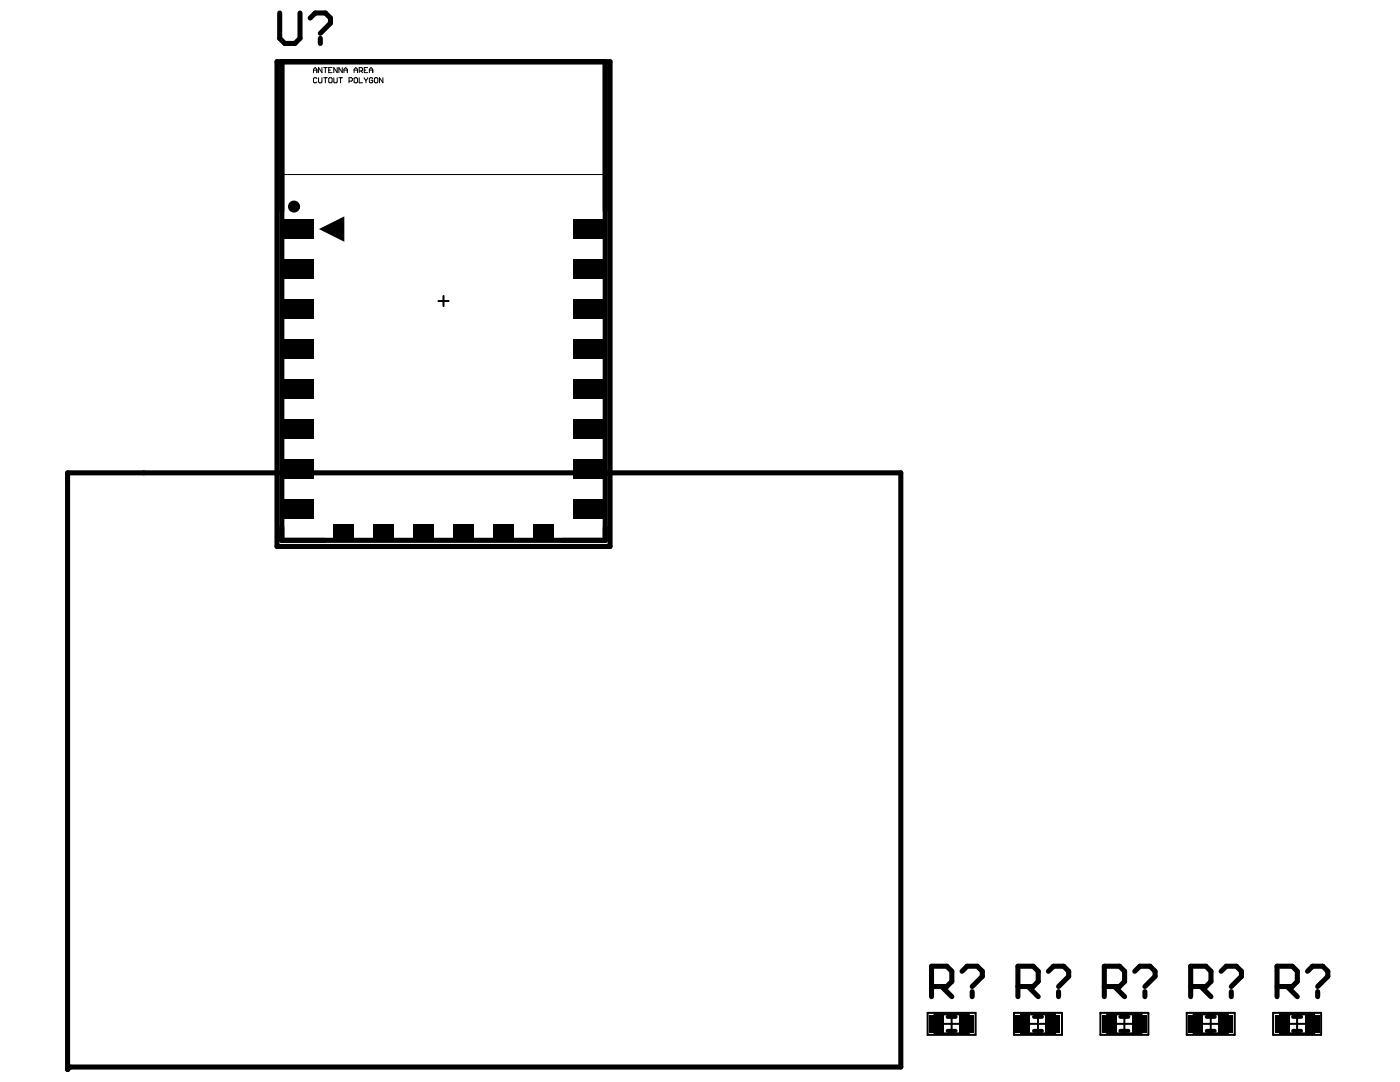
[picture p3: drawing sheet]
<svg xmlns="http://www.w3.org/2000/svg" width="279mm" height="216mm" viewBox="0 0 279 216" stroke-linecap="round" stroke-linejoin="round" font-family="sans-serif">
<g fill="none" stroke="#000" stroke-width=".4">
<path d="M88.5 59.1v2M87.5 60.1h2M188 204.3h3.8M193.3 202.4h-6.8v3.8h6.8M194.7 202.1h-9.6v4.4h9.6M205.3 204.3h3.7M210.5 202.4h-6.7v3.8h6.7M211.9 202.1h-9.5v4.4h9.5M219.6 202.1h9.6v4.4h-9.6M221 202.4h6.8v3.8h-6.8M222.5 204.3h3.8M239.7 204.3h3.8"/>
<path d="M245 202.4h-6.8v3.8h6.8M246.4 202.1h-9.6v4.4h9.6M257 204.3h3.8M262.3 202.4h-6.8v3.8h6.8M263.7 202.1h-9.6v4.4h9.6"/>
</g>
<g fill="none" stroke="#000" stroke-width="1">
<path d="M55.3 12.3h66.4v96.7h-66.4zM56.2 12.3v95.5h64.6v-95.5M13.5 94.3h166.3v118.6h-165.8l-.5 .5zM203.1 196.9h3.1l1-1.1v-2l-1-1h-3.1v6.1M205.2 196.9l2 2M209.2 193.8l1-1h2.1l1 1v1l-2 2.1M211.3 197.9v1M220.4 196.9h3l1-1.1v-2l-1-1h-3v6.1M222.4 196.9l2 2M226.5 193.8l1-1h2l1 1v1l-2 2.1M228.5 197.9v1M237.6 196.9h3.1l1-1.1v-2l-1-1h-3.1v6.1"/>
<path d="M239.6 196.9l2.1 2M243.7 193.8l1-1h2l1.1 1v1l-2.1 2.1M245.7 197.9v1M254.9 196.9h3l1-1.1v-2l-1-1h-3v6.1M256.9 196.9l2 2M260.9 193.8l1.1-1h2l1 1v1l-2 2.1M263 197.9v1"/>
</g>
<g fill="none" stroke="#000" stroke-width=".2">
<path d="M56.1 12.3h64.9v22.5h-64.9zM62.6 14.5v-.7l.3-.3 .3 .3v.7M62.6 14h.6M63.2 15.7l-.1-.2h-.4l-.1 .2v.7l.1 .1h.4l.1-.1M63.6 15.5v.9l.1 .1h.4l.2-.1v-.9M64.3 13.5v1l-.7-1v1M64.6 13.5h.7M64.6 15.5h.7M64.9 13.5v1M64.9 15.5v1M65.6 14h.3M65.6 15.7l.2-.2h.3l.2 .2v.7l-.2 .1h-.3l-.2-.1z"/>
<path d="M66.3 13.5h-.7v1h.7M66.6 15.5v.9l.2 .1h.3l.2-.1v-.9M67.3 13.5v1l-.7-1v1M67.6 15.5h.7M68 15.5v1M68.3 13.5v1l-.7-1v1M68.6 14h.7M68.6 14.5v-.7l.4-.3 .3 .3v.7M69.7 16.2h.5l.1-.2v-.3l-.1-.2h-.5v1M70.7 14h.6M70.7 14.5v-.7l.3-.3 .3 .3v.7M70.7 15.7l.1-.2h.4l.1 .2v.7l-.1 .1h-.4l-.1-.1z"/>
<path d="M71.7 14.2h.5l.2-.2v-.3l-.2-.2h-.5v1M71.7 15.5v1h.7M72 14.2l.4 .3M72.7 14h.3M72.7 15.5l.3 .5M73 16v.5M73.4 13.5h-.7v1h.7M73.4 15.5l-.4 .5M73.7 14h.7M73.7 14.5v-.7l.3-.3 .4 .3v.7M74.4 15.7l-.2-.2h-.3l-.2 .2v.7l.2 .1h.3l.2-.1v-.4h-.4M74.7 15.7l.2-.2h.3l.2 .2v.7l-.2 .1h-.3l-.2-.1z"/>
<path d="M76.4 15.5v1l-.7-1v1"/>
</g>
<g fill="#000">
<path d="M56.2 59.7h6.4v4h-6.4z" fill-rule="evenodd"/>
<path d="M56.2 51.7h6.4v4h-6.4z" fill-rule="evenodd"/>
<path d="M56.2 43.7h6.4v4h-6.4z" fill-rule="evenodd"/>
<path d="M114.5 59.7h6.4v4h-6.4z" fill-rule="evenodd"/>
<path d="M114.5 51.7h6.4v4h-6.4z" fill-rule="evenodd"/>
<path d="M114.5 43.7h6.4v4h-6.4z" fill-rule="evenodd"/>
<path d="M56.2 75.6h6.4v4h-6.4z" fill-rule="evenodd"/>
<path d="M56.2 67.7h6.4v3.9h-6.4z" fill-rule="evenodd"/>
<path d="M114.5 75.6h6.4v4h-6.4z" fill-rule="evenodd"/>
<path d="M114.5 67.7h6.4v3.9h-6.4z" fill-rule="evenodd"/>
<path d="M56.2 99.6h6.4v4h-6.4z" fill-rule="evenodd"/>
<path d="M56.2 91.6h6.4v4h-6.4z" fill-rule="evenodd"/>
<path d="M56.2 83.6h6.4v4h-6.4z" fill-rule="evenodd"/>
<path d="M114.5 99.6h6.4v4h-6.4z" fill-rule="evenodd"/>
<path d="M114.5 91.6h6.4v4h-6.4z" fill-rule="evenodd"/>
<path d="M114.5 83.6h6.4v4h-6.4z" fill-rule="evenodd"/>
<path d="M66.6 104.6h4v3.5h-4z" fill-rule="evenodd"/>
<path d="M74.5 104.6h4v3.5h-4z" fill-rule="evenodd"/>
<path d="M82.5 104.6h4v3.5h-4z" fill-rule="evenodd"/>
<path d="M90.5 104.6h4v3.5h-4z" fill-rule="evenodd"/>
<path d="M98.5 104.6h4v3.5h-4z" fill-rule="evenodd"/>
<path d="M106.5 104.6h4v3.5h-4z" fill-rule="evenodd"/>
<path d="M185.5 202.5h2.8v3.6h-2.8z" fill-rule="evenodd"/>
<path d="M202.8 202.5h2.8v3.6h-2.8z" fill-rule="evenodd"/>
<path d="M226 202.5h2.8v3.6h-2.8z" fill-rule="evenodd"/>
<path d="M237.2 202.5h2.8v3.6h-2.8z" fill-rule="evenodd"/>
<path d="M254.5 202.5h2.8v3.6h-2.8z" fill-rule="evenodd"/>
</g>
<path d="M63.6 45.7l5.1-2.5v5z" fill="#000"/>
<path d="M189.1 205.7h1.6M189.1 202.9h1.6M206.4 205.7h1.6M206.4 202.9h1.6M223.6 205.7h1.6M223.6 202.9h1.6M240.8 205.7h1.6M240.8 202.9h1.6M258.1 205.7h1.6M258.1 202.9h1.6" fill="none" stroke="#000" stroke-width=".8"/>
<circle cx="58.7" cy="41.2" r=".6" fill="none" stroke="#000" stroke-width="1.2"/>
<g font-size="8.1">
<text x="54.7" y="7">COU?</text>
<text x="184.9" y="197.5">COR?</text>
</g>
<g font-size="4.2">
<text x="191.2" y="205.4">PAR?02</text>
<text x="208.5" y="205.4">PAR?02</text>
<text x="219.8" y="205.4">PAR?01</text>
<text x="242.7" y="205.4">PAR?02</text>
<text x="260" y="205.4">PAR?02</text>
</g>
</svg>
